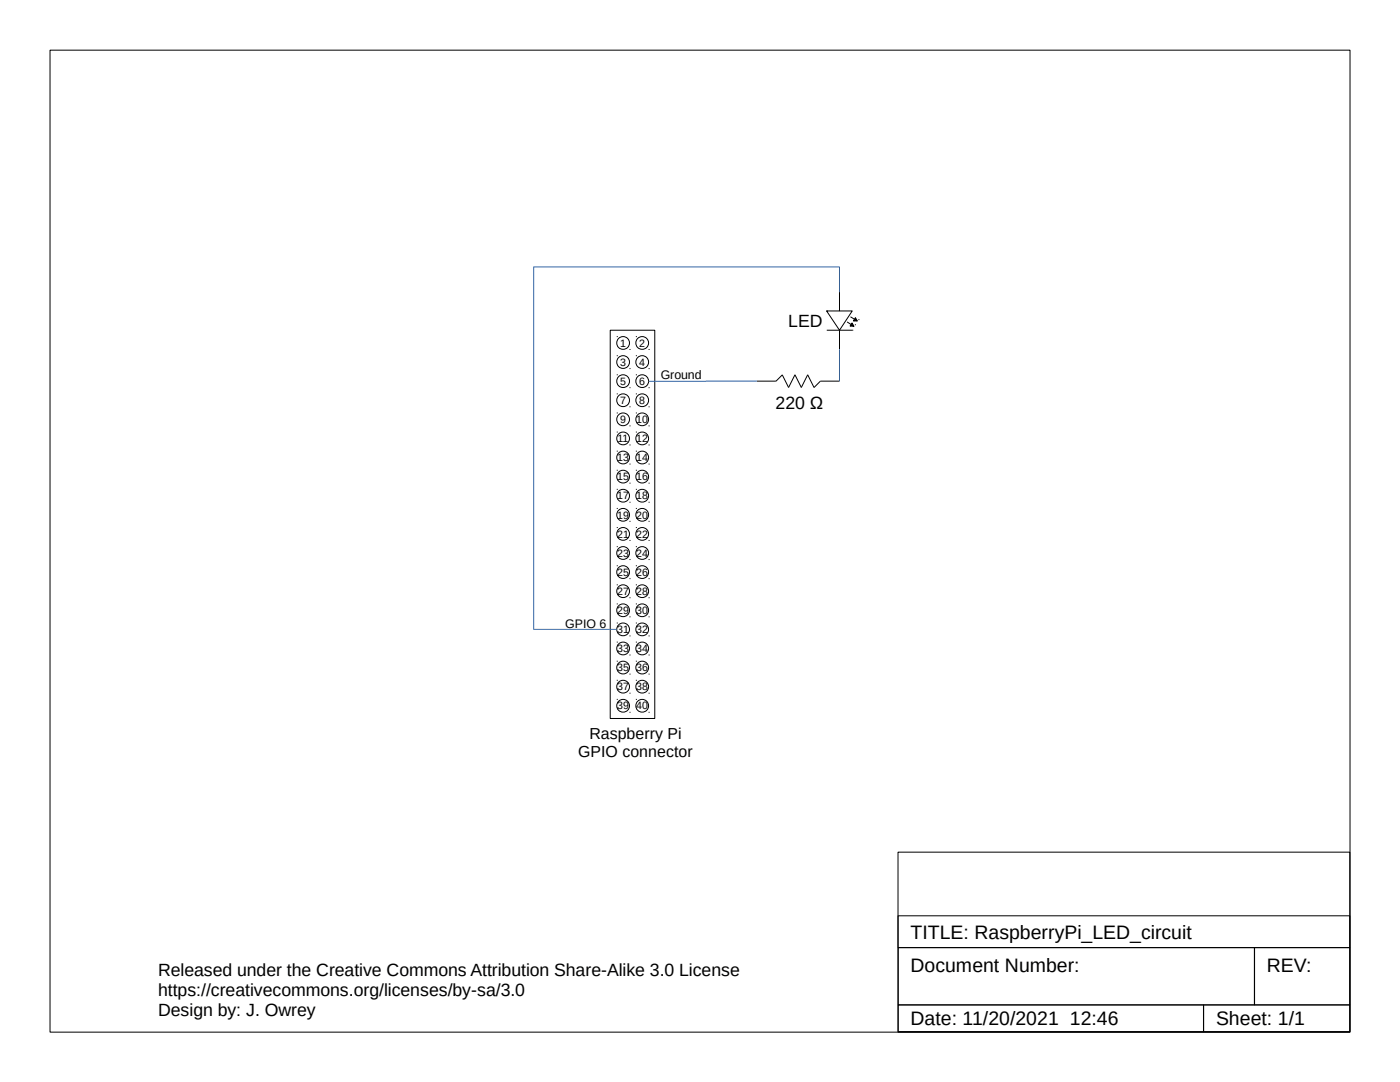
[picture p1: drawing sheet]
<svg xmlns="http://www.w3.org/2000/svg" width="279mm" height="216mm" viewBox="0 0 279 216" stroke-linecap="round" stroke-linejoin="round" font-family="sans-serif">
<g fill="none" stroke="#000" stroke-width=".2">
<path d="M10 10h259.4v195.9h-259.4zM167.5 58.3v3.8M121.8 65.9h8.9v77.5h-8.9zM123.1 67.2h.1M123.1 71h.1M123.1 74.8h.1M123.1 78.6h.1M125.6 69.7h.1M125.6 73.5h.1M125.6 77.4h.1M126.9 67.2h.1M126.9 71h.1"/>
<path d="M126.9 74.8h.1M126.9 78.6h.1M129.4 69.7h.1M129.4 73.5h.1M129.4 77.4h.1M151 76h3.8M156.1 74.8l1.3 2.5 1.2-2.5 1.3 2.5 1.3-2.5 1.3 2.5 1.2-1.3h3.8M156.1 74.8l-1.3 1.3M165 62h5.1l-2.6 3.9zM165 62h.1M165 65.9h5.1M167.5 65.9v3.8"/>
<path d="M169.1 64.2l.8 .6M169.7 65h.1M169.7 63.2l.8 .5M170 64.4l.4 .7-.7-.1zM170.1 65.9h.1M170.3 64h.1M170.6 64.8h.1M170.7 63.4l.4 .7-.8-.1zM171.3 63.8h.1M123.1 82.4h.1M123.1 86.2h.1M123.1 90h.1"/>
<path d="M123.1 93.8h.1M123.1 97.6h.1M125.6 81.2h.1M125.6 85h.1M125.6 88.8h.1M125.6 92.6h.1M125.6 96.4h.1M126.9 82.4h.1M126.9 86.2h.1M126.9 90h.1M126.9 93.8h.1M126.9 97.6h.1"/>
<path d="M129.4 81.2h.1M129.4 85h.1M129.4 88.8h.1M129.4 92.6h.1M129.4 96.4h.1M123.1 101.4h.1M123.1 105.3h.1M123.1 109.1h.1M123.1 112.9h.1M123.1 116.7h.1M125.6 100.2h.1M125.6 104h.1"/>
<path d="M125.6 107.8h.1M125.6 111.6h.1M125.6 115.5h.1M125.6 119.3h.1M126.9 101.4h.1M126.9 105.3h.1M126.9 109.1h.1M126.9 112.9h.1M126.9 116.7h.1M129.4 100.2h.1M129.4 104h.1M129.4 107.8h.1"/>
<path d="M129.4 111.6h.1M129.4 115.5h.1M129.4 119.3h.1M123.1 120.5h.1M123.1 124.3h.1M123.1 128.1h.1M123.1 131.9h.1M123.1 135.7h.1M123.1 139.5h.1M125.6 123.1h.1M125.6 126.9h.1M125.6 130.7h.1"/>
<path d="M125.6 134.5h.1M125.6 138.3h.1M126.9 120.5h.1M126.9 124.3h.1M126.9 128.1h.1M126.9 131.9h.1M126.9 135.7h.1M126.9 139.5h.1M129.4 123.1h.1M129.4 126.9h.1M129.4 130.7h.1M129.4 134.5h.1"/>
<path d="M129.4 138.3h.1M125.6 142.1h.1M129.4 142.1h.1M179.2 170h90.2v35.9h-90.2zM179.2 182.7h90.2v6.4h-90.2zM179.2 189.1h71.2v11.4h-71.2zM250.3 189.1h19.1v11.4h-19.1zM179.2 200.5h61v5.3h-61zM240.2 200.5h29.2v5.3h-29.2z"/>
<circle cx="124.3" cy="68.4" r="1.28"/>
<circle cx="124.3" cy="76.1" r="1.28"/>
<circle cx="124.3" cy="79.9" r="1.28"/>
<circle cx="124.3" cy="72.2" r="1.28"/>
<circle cx="128.2" cy="76.1" r="1.28"/>
<circle cx="128.2" cy="68.4" r="1.28"/>
<circle cx="128.2" cy="79.9" r="1.28"/>
<circle cx="128.2" cy="72.2" r="1.28"/>
<circle cx="124.3" cy="95.1" r="1.28"/>
<circle cx="124.3" cy="87.5" r="1.28"/>
<circle cx="124.3" cy="98.9" r="1.28"/>
<circle cx="124.3" cy="91.3" r="1.28"/>
<circle cx="124.3" cy="83.7" r="1.28"/>
<circle cx="128.2" cy="98.9" r="1.28"/>
<circle cx="128.2" cy="87.5" r="1.28"/>
<circle cx="128.2" cy="95.1" r="1.28"/>
<circle cx="128.2" cy="91.3" r="1.28"/>
<circle cx="128.2" cy="83.7" r="1.28"/>
<circle cx="124.3" cy="106.5" r="1.28"/>
<circle cx="124.3" cy="118" r="1.28"/>
<circle cx="124.3" cy="114.2" r="1.28"/>
<circle cx="124.3" cy="110.3" r="1.28"/>
<circle cx="124.3" cy="102.7" r="1.28"/>
<circle cx="128.2" cy="106.5" r="1.28"/>
<circle cx="128.2" cy="114.2" r="1.28"/>
<circle cx="128.2" cy="118" r="1.28"/>
<circle cx="128.2" cy="110.3" r="1.28"/>
<circle cx="128.2" cy="102.7" r="1.28"/>
<circle cx="124.3" cy="125.6" r="1.28"/>
<circle cx="124.3" cy="137" r="1.28"/>
<circle cx="124.3" cy="133.2" r="1.28"/>
<circle cx="124.3" cy="129.4" r="1.28"/>
<circle cx="124.3" cy="121.8" r="1.28"/>
<circle cx="128.2" cy="125.6" r="1.28"/>
<circle cx="128.2" cy="137" r="1.28"/>
<circle cx="128.2" cy="129.4" r="1.28"/>
<circle cx="128.2" cy="133.2" r="1.28"/>
<circle cx="128.2" cy="121.8" r="1.28"/>
<circle cx="124.3" cy="140.8" r="1.28"/>
<circle cx="128.2" cy="140.8" r="1.28"/>
</g>
<path d="M170 64.4l.4 .7-.7-.1zM170.7 63.4l.4 .7-.8-.1z" fill="#000"/>
<path d="M167.5 58.3v-5h-61v72.3h16.6M151 76l-21.6 .1M167.5 69.7v6.3" fill="none" stroke="#3465a4" stroke-width=".2"/>
<g font-size="3.9">
<text x="181.7" y="187.3">TITLE: RaspberryPi_LED_circuit</text>
<text x="181.7" y="194">Document Number:</text>
<text x="252.8" y="194">REV:</text>
<text x="181.7" y="204.5">Date: 11/20/2021 12:46</text>
<text x="242.7" y="204.5">Sheet: 1/1</text>
</g>
<g font-size="3.5">
<text x="157.3" y="65.3">LED</text>
<text x="154.8" y="81.7">220 Ω</text>
<text x="31.5" y="194.8">Released under the Creative Commons Attribution Share-Alike 3.0 License</text>
<text x="31.5" y="198.7">https://creativecommons.org/licenses/by-sa/3.0</text>
<text x="31.5" y="202.7">Design by: J. Owrey</text>
</g>
<g font-size="3.2">
<text x="117.6" y="147.5">Raspberry Pi</text>
<text x="115.4" y="151">GPIO connector</text>
</g>
<g font-size="2.5">
<text x="131.9" y="75.6">Ground</text>
<text x="112.8" y="125.3">GPIO 6</text>
</g>
<g font-size="2.1">
<text x="123.8" y="69.2">1</text>
<text x="127.6" y="69.2">2</text>
<text x="123.8" y="73">3</text>
<text x="123.8" y="76.8">5</text>
<text x="127.6" y="73">4</text>
<text x="127.6" y="76.8">6</text>
<text x="123.8" y="80.6">7</text>
<text x="127.6" y="80.6">8</text>
<text x="123.2" y="88.2">11</text>
<text x="123.8" y="84.4">9</text>
<text x="127" y="84.4">10</text>
<text x="127" y="88.2">12</text>
<text x="123.2" y="92">13</text>
<text x="123.2" y="95.8">15</text>
<text x="127" y="92">14</text>
<text x="127" y="95.8">16</text>
<text x="123.2" y="99.6">17</text>
<text x="127" y="99.6">18</text>
<text x="123.2" y="103.5">19</text>
<text x="123.2" y="107.3">21</text>
<text x="127" y="103.5">20</text>
<text x="127" y="107.3">22</text>
<text x="123.2" y="111.1">23</text>
<text x="127" y="111.1">24</text>
<text x="123.2" y="114.9">25</text>
<text x="123.2" y="118.7">27</text>
<text x="127" y="114.9">26</text>
<text x="127" y="118.7">28</text>
<text x="123.2" y="122.5">29</text>
<text x="127" y="122.5">30</text>
<text x="123.2" y="126.3">31</text>
<text x="123.2" y="130.1">33</text>
<text x="127" y="126.3">32</text>
<text x="127" y="130.1">34</text>
<text x="123.2" y="133.9">35</text>
<text x="123.2" y="137.7">37</text>
<text x="127" y="133.9">36</text>
<text x="127" y="137.7">38</text>
<text x="123.2" y="141.6">39</text>
<text x="127" y="141.6">40</text>
</g>
</svg>
